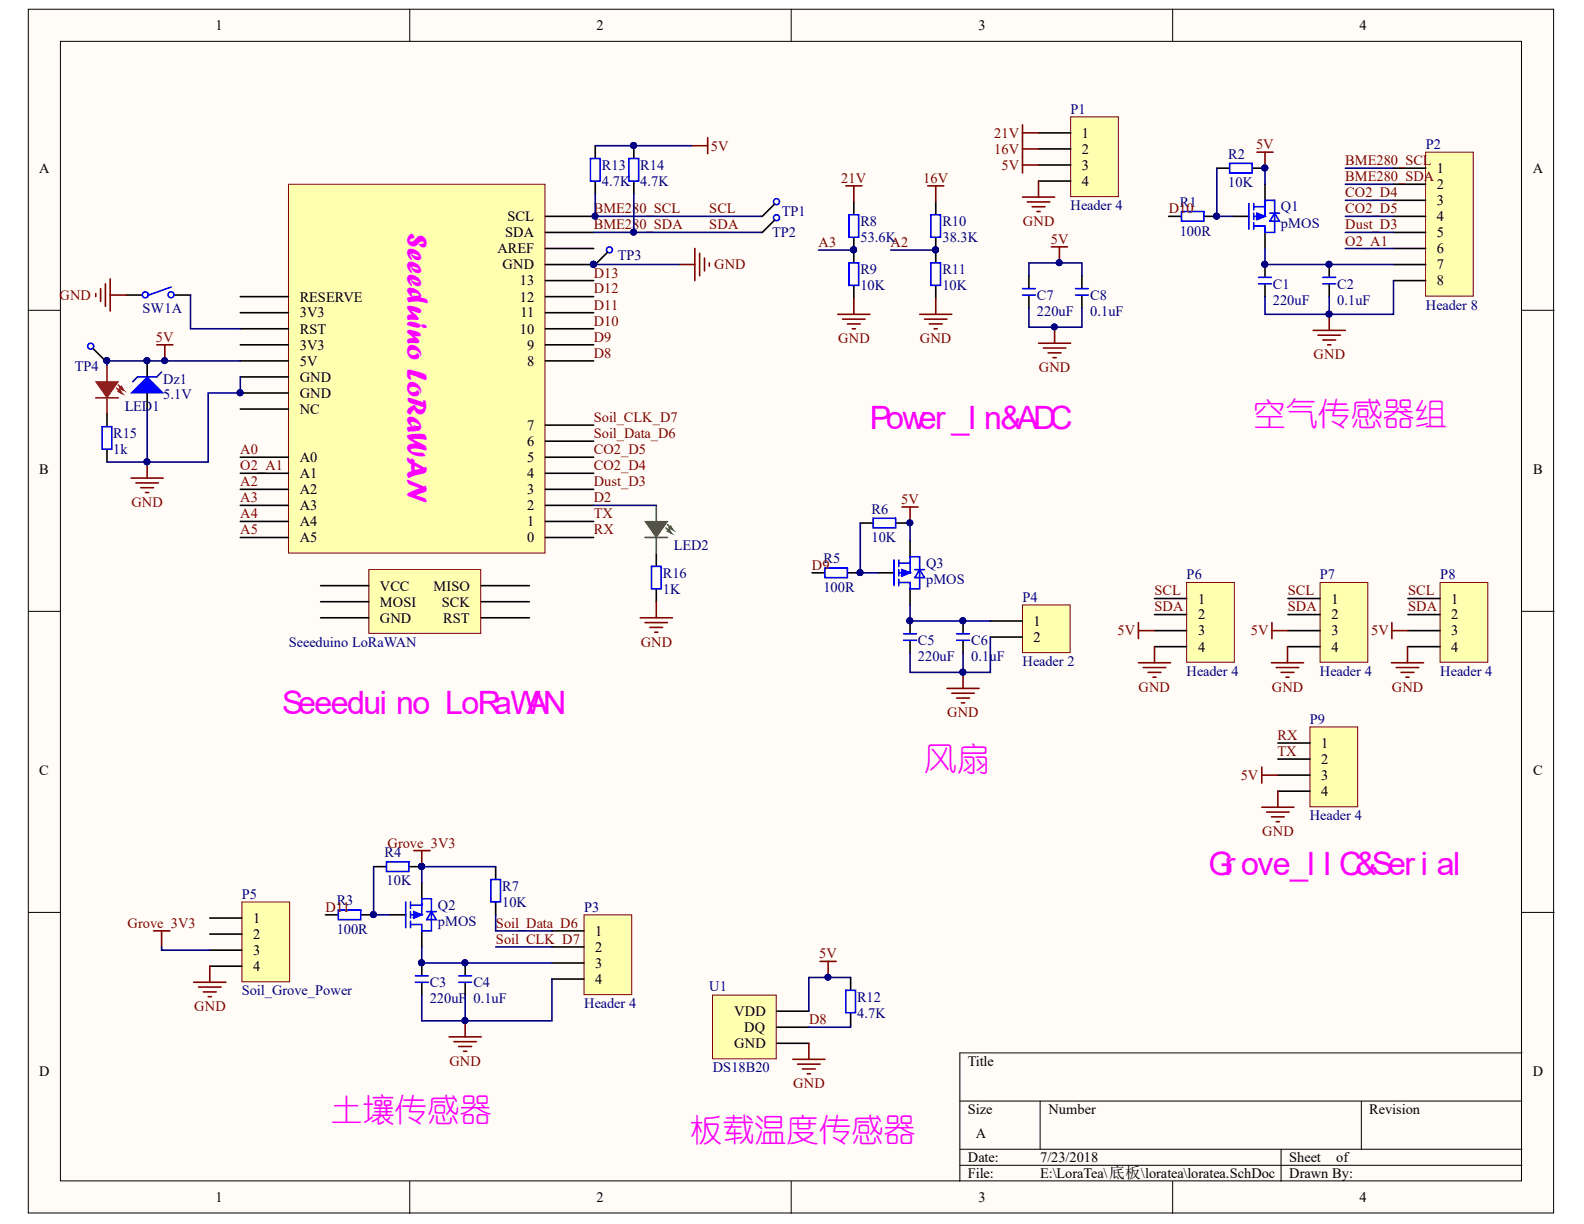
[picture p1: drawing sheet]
# Altium project loratea.PrjPcb
1 sheet, 46 parts. Net scope: global (net labels, ports and power ports of the same name join across sheets).
Board files: loratea.PcbDoc, seeedlogo.PcbDoc

## Sheet loratea.SchDoc
size A

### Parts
C1  220uF  [C3528]
C2  0.1uF  [C0805]
C3  220uF  [C3528]
C4  0.1uF  [C0805]
C5  220uF  [C3528]
C6  0.1uF  [C0805]
C7  220uF  [C3528]
C8  0.1uF  [C0805]
Dz1  value 5.1V  [DIODE-0.2-SMD]  (hidden comment: Diode-Zener)
LED1  LED-R  [LED0805]  (value not drawn)
LED2  LED  [LED0805G]  (value not drawn)
P1  Header 4  [2EDG3.81-4P]
P2  Header 8  [2EDG3.81-8P]
P3  Header 4  [2EDG3.81-4P]
P4  Header 2  [2EDG3.81-2P]
P5  Soil_Grove_Power  [PH2.0-4]
P6  Header 4  [PH2.0-4]
P7  Header 4  [PH2.0-4]
P8  Header 4  [PH2.0-4]
P9  Header 4  [2EDG3.81-4P]
Q1  pMOS  [AO3415]
Q2  pMOS  [AO3415]
Q3  pMOS  [AO3415]
R1  100R  [R0805]
R2  value 10K  [R0805]  (hidden comment: 100R)
R3  100R  [R0805]
R4  value 10K  [R0805]  (hidden comment: 100R)
R5  100R  [R0805]
R6  value 10K  [R0805]  (hidden comment: 100R)
R7  value 10K  [R0805]  (hidden comment: 100R)
R8  53.6K  [R0805]
R9  10K  [R0805]
R10  38.3K  [R0805]
R11  10K  [R0805]
R12  4.7K  [R0805]
R13  4.7K  [R0805]
R14  4.7K  [R0805]
R15  1k  [R0805]
R16  1K  [R0805]
Seeeduino_LoRaWAN  Seeeduino LoRaWAN  [Seeeduino LoRaWAN]  (value not drawn)
SW1  SW-3s  [KEY6X6SMD]  (value not drawn)  (part A of 3)
TP1  TestPoint  [TP]  (value not drawn)
TP2  TestPoint  [TP]  (value not drawn)
TP3  TestPoint  [TP]  (value not drawn)
TP4  TestPoint  [TP]  (value not drawn)
U1  DS18B20  [TO92C]

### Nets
5V: C7.1 C8.2 Dz1.2 LED1.1 P1.3 P6.3 P7.3 P8.3 P9.3 Q1.S Q3.S R2.2 R6.2 R12.2 R13.2 R14.2 Seeeduino_LoRaWAN.5V TP4.1 U1.3(VDD)
16V: P1.2 R10.2
21V: P1.1 R8.2
GND: C1.2 C2.1 C3.2 C4.1 C5.2 C6.1 C7.2 C8.1 Dz1.1 P1.4 P2.8 P3.4 P4.2 P5.4 P6.4 P7.4 P8.4 P9.4 R9.1 R11.1 R15.1 R16.1 Seeeduino_LoRaWAN.GND SW1.1 TP3.1 U1.1(GND)
Grove_3V3: P5.3 Q2.S R4.2 R7.2
A0: Seeeduino_LoRaWAN.A0
A2: R10.1 R11.2 Seeeduino_LoRaWAN.A2
A3: R8.1 R9.2 Seeeduino_LoRaWAN.A3
A4: Seeeduino_LoRaWAN.A4
A5: Seeeduino_LoRaWAN.A5
BME280_SCL: P2.1 P6.1 P7.1 P8.1 R13.1 Seeeduino_LoRaWAN.SCL TP1.1  [also labelled SCL]
BME280_SDA: P2.2 P6.2 P7.2 P8.2 R14.1 Seeeduino_LoRaWAN.SDA TP2.1  [also labelled SDA]
CO2_D4: P2.3 Seeeduino_LoRaWAN.4
CO2_D5: P2.4 Seeeduino_LoRaWAN.5
D2: LED2.1 Seeeduino_LoRaWAN.2
D8: R12.1 Seeeduino_LoRaWAN.8 U1.2(DQ)
D9: R5.1 Seeeduino_LoRaWAN.9
D10: R1.1 Seeeduino_LoRaWAN.10
D11: R3.1 Seeeduino_LoRaWAN.7(11)
D12: Seeeduino_LoRaWAN.12
D13: Seeeduino_LoRaWAN.13
Dust_D3: P2.5 Seeeduino_LoRaWAN.3
O2_A1: P2.6 Seeeduino_LoRaWAN.A1
RX: P9.1 Seeeduino_LoRaWAN.0
Soil_CLK_D7: P3.2 Seeeduino_LoRaWAN.7
Soil_Data_D6: P3.1 R7.1 Seeeduino_LoRaWAN.6
TX: P9.2 Seeeduino_LoRaWAN.1
NetC1_1: C1.1 C2.2 P2.7 Q1.D
NetC3_1: C3.1 C4.2 P3.3 Q2.D
NetC5_1: C5.1 C6.2 P4.1 Q3.D
NetLED1_2: LED1.2 R15.2
NetLED2_2: LED2.2 R16.2
NetQ1_G: Q1.G R1.2 R2.1
NetQ2_G: Q2.G R3.2 R4.1
NetQ3_G: Q3.G R5.2 R6.1
NetSeeeduino_LoRaWAN_RST: Seeeduino_LoRaWAN.RST SW1.2

Not connected (* = marked no-connect by the designer): P5 1 2; Seeeduino_LoRaWAN 3V3 AREF MISO MOSI NC RESERVE SCK VCC

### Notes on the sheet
- Power_In&ADC
- 空气传感器组
- Seeeduino LoRaWAN
- 风扇
- (near P9) Grove_IIC&Serial
- 土壤传感器
- 板载温度传感器
